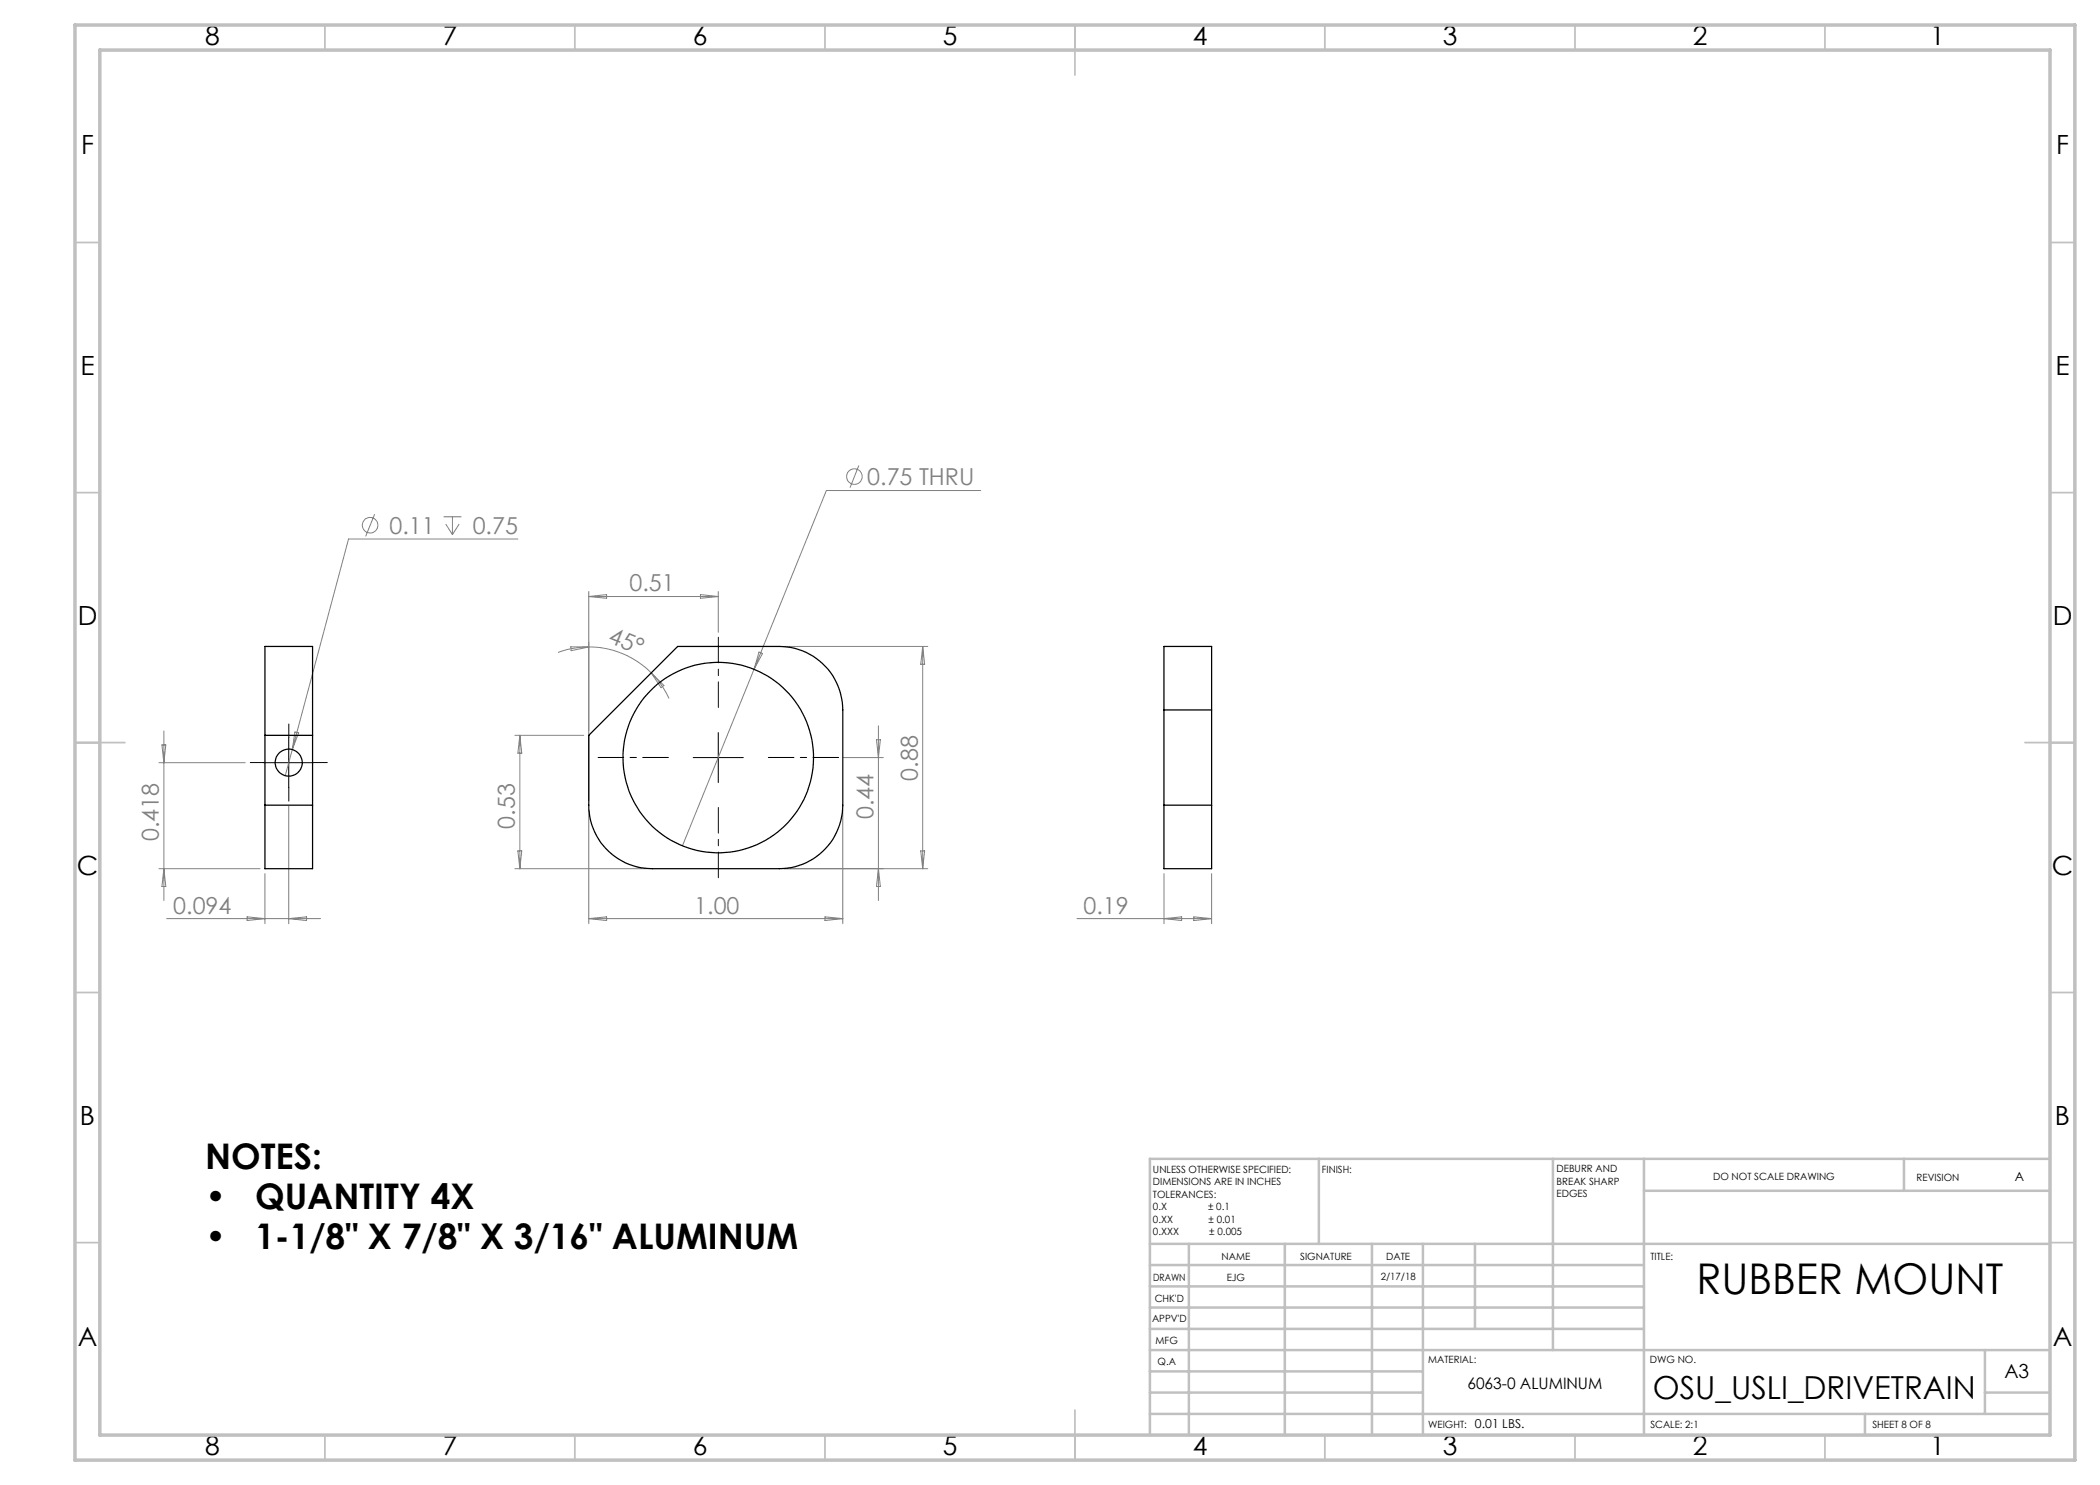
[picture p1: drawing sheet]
<svg xmlns="http://www.w3.org/2000/svg" width="420mm" height="297mm" viewBox="0 0 420 297" stroke-linecap="round" stroke-linejoin="round" font-family="sans-serif">
<g fill="none" stroke="#808080" stroke-width=".2">
<path d="M171.8 93.1l-1.8 4.4M196.1 98.1h-30.8l-28.8 71.1M74.9 102.8l-1.8 4.5M88.7 103.4h3.6M89.1 104.8l1.4 2.1M90.5 103.4v3.5M91.8 104.8l-1.3 2.1M103.6 107.8h-33.9l-11.2 42.1M117.8 118.3v41.8M117.8 119.3l3.5-.4v.8zM117.8 119.3h25.9M140.1 118.9l3.6 .4-3.6 .4z"/>
<path d="M143.7 118.3v8.2M114.2 129.4h3.6l-3.6 .7zM117.8 129.4a17.6 17.6 0 0 1 12.4 5.2M117.8 129.4a17.9 17.9 0 0 0-6.2 1.1M130.2 134.6l2.6 2.5-.6 .4zM130.2 134.6a17.6 17.6 0 0 1 3.6 5.1M151.8 130.4l.7 .3-1.7 3.1zM156.8 129.3h28.8M184.5 129.3v44.4M184.5 129.3l.4 3.6h-.7zM31.8 152.5h17.2M32.4 149h.8l-.4 3.5z"/>
<path d="M32.8 146.2v33.9M58.5 149.9l-1.5 5.2M59 146.4l.7 .2-1.2 3.3zM103 147.1h13.7M104 147.1v26.6M104 147.1l.4 3.5h-.8zM168.7 151.5h8M175.3 148h.8l-.4 3.5zM175.7 145.2v34.9M31.8 173.7h20.2M32.8 173.7l.4 3.6h-.8zM53 174.7v10"/>
<path d="M57.7 161.3v23.4M103 173.7h26.4M103.6 170.2h.8l-.4 3.5zM117.8 162v22.7M156.8 173.7h28.8M168.6 162v22.7M175.7 173.7l.4 3.6h-.8zM184.2 170.2h.7l-.4 3.5zM232.8 174.7v10M242.3 174.7v10M33.3 183.7h30.8M49.4 183.4l3.6 .3-3.6 .4z"/>
<path d="M57.7 183.7l3.6-.3v.7zM117.8 183.7h50.8M117.8 183.7l3.5-.3v.7zM165 183.4l3.6 .3-3.6 .4zM215.4 183.7h26.9M232.8 183.7l3.5-.3v.7zM238.8 183.4l3.5 .3-3.5 .4z"/>
<circle cx="170.9" cy="95.3" r="1.55"/>
<circle cx="74" cy="105.1" r="1.55"/>
</g>
<path d="M52.8 152.5h-2.7M57.8 147.5v-2.7M57.8 157.5v2.7M62.8 152.5h2.7" fill="none" stroke="#000" stroke-width=".2" stroke-dasharray="15.2 1.3 1.3 1.3"/>
<path d="M133.7 151.5h-14.1M143.7 141.5v-14.1M153.7 151.5h14M143.7 161.5v14" fill="none" stroke="#000" stroke-width=".2" stroke-dasharray="15.2 1.3 1.3 1.3" stroke-dashoffset="10.1"/>
<path d="M52.7 152.5h10.1M57.7 147.5v10M138.6 151.5h10.1M143.7 146.5v10" fill="none" stroke="#000" stroke-width=".2"/>
<g fill="none" stroke="#c0c0c0" stroke-width=".35">
<path d="M65 5v5M115 5v5M165 5v5M215 5v10M265 5v5M315 5v5M365 5v5M15 48.5h5M410 48.5h5M15 98.5h5M410 98.5h5M15 148.5h10"/>
<path d="M405 148.5h10M15 198.5h5M410 198.5h5M15 248.5h5M410 248.5h5M65 287v5M115 287v5M165 287v5M215 282v10M265 287v5M315 287v5M365 287v5"/>
</g>
<g fill="none" stroke="#c0c0c0" stroke-width=".5">
<path d="M263.8 231.8v17M310.6 231.8v38.2M328.8 231.8v55.2M328.8 238.2h81.2M380.8 231.8v6.4M410 231.8h-180v55.2M230 248.8h180M230 257.3h98.8M230 253h98.8M237.8 248.8v38.2M257 248.8v38.2M274.4 248.8v38.2"/>
<path d="M284.6 248.8v38.2M295 248.8v17M230 265.8h98.8M230 261.5h98.8M230 278.5h54.6M230 274.3h54.6M230 270h180M397 278.5h13M397 270v12.8M230 282.8h180M373 282.8v4.2"/>
</g>
<path d="M15 5h400v287h-400zM20 10h390v277h-390z" fill="none" stroke="#c0c0c0" stroke-width=".7"/>
<g fill="none" stroke="#000" stroke-width=".25">
<path d="M53 147.1h9.5M117.8 147.1l17.7-17.8h20.4a12.8 12.8 0 0 1 12.7 12.7v19a12.8 12.8 0 0 1-12.7 12.7h-25.4a12.7 12.7 0 0 1-12.7-12.7zM232.8 142v-12.7h9.5v12.7M232.8 142h9.5M232.8 142v19M242.3 142v19M53 161v12.7h9.5v-12.7M53 161v-31.7h9.5v31.7M53 161h9.5M232.8 161v12.7h9.5v-12.7M232.8 161h9.5"/>
<circle cx="57.8" cy="152.5" r="2.7"/>
<circle cx="143.7" cy="151.5" r="19.1"/>
</g>
<text font-size="8.5" x="339.3" y="258.8">RUBBER MOUNT</text>
<g font-size="7.1">
<text x="41" y="233.7">NOTES:</text>
<text x="41" y="241.8">•</text>
<text x="51" y="241.8">QUANTITY 4X</text>
<text x="41" y="249.8">•</text>
<text x="51" y="249.8">1-1/8&quot; X 7/8&quot; X 3/16&quot; ALUMINUM</text>
</g>
<text font-size="6.3" x="330.6" y="279.8">OSU_USLI_DRIVETRAIN</text>
<g font-size="5.3">
<text x="41" y="9">8</text>
<text x="88.5" y="9">7</text>
<text x="138.5" y="9">6</text>
<text x="188.5" y="9">5</text>
<text x="238.5" y="9">4</text>
<text x="288.5" y="9">3</text>
<text x="338.5" y="9">2</text>
<text x="386" y="9">1</text>
<text x="16.2" y="30.7">F</text>
<text x="411.2" y="30.7">F</text>
<text x="16.1" y="75">E</text>
<text x="411.1" y="75">E</text>
<text x="15.5" y="125">D</text>
<text x="410.5" y="125">D</text>
<text x="15.4" y="175">C</text>
<text x="410.4" y="175">C</text>
<text x="16" y="225">B</text>
<text x="411" y="225">B</text>
<text x="15.5" y="269.2">A</text>
<text x="410.5" y="269.2">A</text>
<text x="41" y="291">8</text>
<text x="88.5" y="291">7</text>
<text x="138.5" y="291">6</text>
<text x="188.5" y="291">5</text>
<text x="238.5" y="291">4</text>
<text x="288.5" y="291">3</text>
<text x="338.5" y="291">2</text>
<text x="386" y="291">1</text>
</g>
<g font-size="4.7" fill="#808080">
<text x="173.5" y="97">0.75 THRU</text>
<text x="77.9" y="106.7">0.11</text>
<text x="94.5" y="106.7">0.75</text>
<text x="125.9" y="118.3">0.51</text>
<text x="121.5" y="128.4" transform="rotate(22 121.5 128.4)">45°</text>
<text x="183.6" y="156.1" transform="rotate(-90 183.6 156.1)">0.88</text>
<text x="103" y="165.7" transform="rotate(-90 103 165.7)">0.53</text>
<text x="174.7" y="163.8" transform="rotate(-90 174.7 163.8)">0.44</text>
<text x="31.8" y="168.3" transform="rotate(-90 31.8 168.3)">0.418</text>
<text x="34.7" y="182.7">0.094</text>
<text x="138.9" y="182.7">1.00</text>
<text x="216.7" y="182.7">0.19</text>
</g>
<text font-size="3.9" x="400.9" y="275.5">A3</text>
<text font-size="3.2" x="293.5" y="277.9">6063-0 ALUMINUM</text>
<g font-size="2.5">
<text x="402.9" y="236.1">A</text>
<text x="295" y="285.6">0.01 LBS.</text>
</g>
<g font-size="2">
<text x="230.6" y="234.6">UNLESS OTHERWISE SPECIFIED:</text>
<text x="230.6" y="237.1">DIMENSIONS ARE IN INCHES</text>
<text x="230.6" y="239.6">TOLERANCES:</text>
<text x="264.4" y="234.6">FINISH:</text>
<text x="311.3" y="234.5">DEBURR AND</text>
<text x="311.3" y="237">BREAK SHARP</text>
<text x="311.3" y="239.5">EDGES</text>
<text x="342.6" y="236">DO NOT SCALE DRAWING</text>
<text x="383.3" y="236.2">REVISION</text>
<text x="230.6" y="242.1">0.X</text>
<text x="230.6" y="244.6">0.XX</text>
<text x="241.6" y="242.1">± 0.1</text>
<text x="241.7" y="244.6">± 0.01</text>
<text x="230.6" y="247.1">0.XXX</text>
<text x="241.9" y="247.1">± 0.005</text>
<text x="244.3" y="252">NAME</text>
<text x="260" y="251.9">SIGNATURE</text>
<text x="277.2" y="251.9">DATE</text>
<text x="330.1" y="251.9">TITLE:</text>
<text x="230.6" y="256.1">DRAWN</text>
<text x="245.3" y="256.1">EJG</text>
<text x="276.1" y="255.9">2/17/18</text>
<text x="230.9" y="260.3">CHK'D</text>
<text x="230.4" y="264.4">APPV'D</text>
<text x="231.1" y="268.8">MFG</text>
<text x="231.5" y="273">Q.A</text>
<text x="285.6" y="272.5">MATERIAL:</text>
<text x="330" y="272.5">DWG NO.</text>
<text x="285.6" y="285.5">WEIGHT:</text>
<text x="330.1" y="285.6">SCALE: 2:1</text>
<text x="374.5" y="285.6">SHEET 8 OF 8</text>
</g>
</svg>
